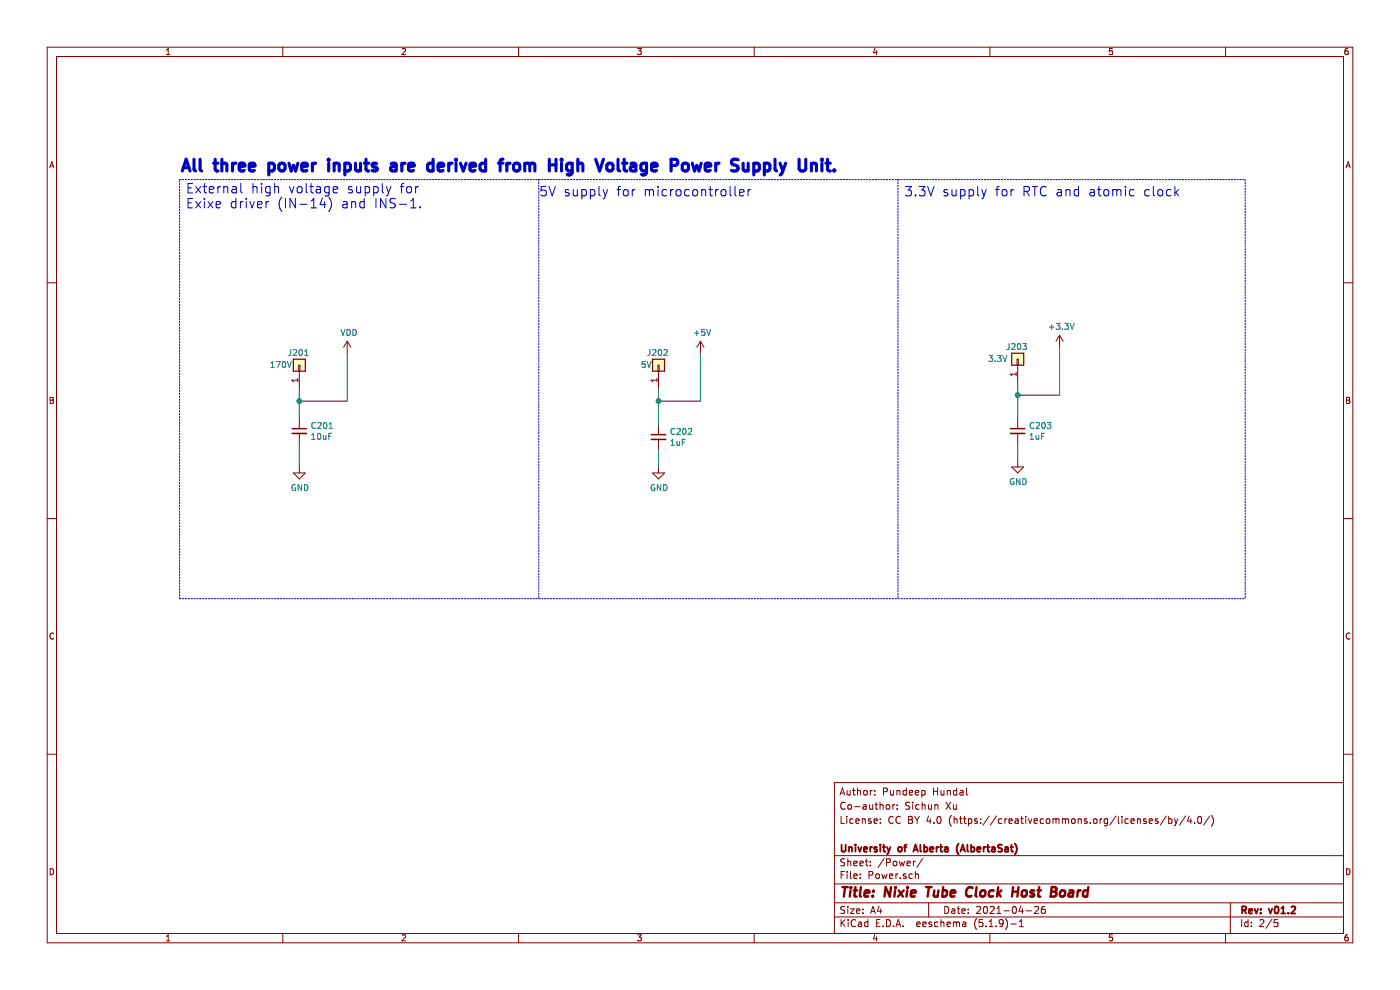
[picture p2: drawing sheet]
EESchema Schematic File Version 4
EELAYER 30 0
EELAYER END
$Descr A4 11693 8268
encoding utf-8
Sheet 2 5
Title "Nixie Tube Clock Host Board"
Date "2021-04-26"
Rev "v01.2"
Comp "University of Alberta (AlbertaSat)"
Comment1 ""
Comment2 "License: CC BY 4.0 (https://creativecommons.org/licenses/by/4.0/)"
Comment3 "Co-author: Sichun Xu"
Comment4 "Author: Pundeep Hundal"
$EndDescr
$Comp
L Connector_Generic:Conn_01x01 J201
U 1 1
P 2500 3050
F 0 "J201" V 2600 3150 50  0000 R CNN
F 1 "170V" V 2500 3300 50  0000 R CNN
F 2 "" H 2500 3050 50  0001 C CNN
F 3 "~" H 2500 3050 50  0001 C CNN
	1    2500 3050
	0    -1   -1   0   
$EndComp
$Comp
L Connector_Generic:Conn_01x01 J202
U 1 1
P 5500 3050
F 0 "J202" V 5600 3150 50  0000 R CNN
F 1 "5V" V 5500 3200 50  0000 R CNN
F 2 "" H 5500 3050 50  0001 C CNN
F 3 "~" H 5500 3050 50  0001 C CNN
	1    5500 3050
	0    -1   -1   0   
$EndComp
$Comp
L power:GND #PWR01
U 1 1
P 2500 3900
F 0 "#PWR01" H 2500 3650 50  0001 C CNN
F 1 "GND" H 2505 3727 50  0000 C CNN
F 2 "" H 2500 3900 50  0001 C CNN
F 3 "" H 2500 3900 50  0001 C CNN
	1    2500 3900
	1    0    0    -1  
$EndComp
$Comp
L power:GND #PWR03
U 1 1
P 5500 3900
F 0 "#PWR03" H 5500 3650 50  0001 C CNN
F 1 "GND" H 5505 3727 50  0000 C CNN
F 2 "" H 5500 3900 50  0001 C CNN
F 3 "" H 5500 3900 50  0001 C CNN
	1    5500 3900
	1    0    0    -1  
$EndComp
$Comp
L Device:C_Small C201
U 1 1
P 2500 3600
F 0 "C201" H 2592 3646 50  0000 L CNN
F 1 "10uF" H 2592 3555 50  0000 L CNN
F 2 "" H 2500 3600 50  0001 C CNN
F 3 "~" H 2500 3600 50  0001 C CNN
	1    2500 3600
	1    0    0    -1  
$EndComp
$Comp
L Device:C_Small C202
U 1 1
P 5500 3650
F 0 "C202" H 5592 3696 50  0000 L CNN
F 1 "1uF" H 5592 3605 50  0000 L CNN
F 2 "" H 5500 3650 50  0001 C CNN
F 3 "~" H 5500 3650 50  0001 C CNN
	1    5500 3650
	1    0    0    -1  
$EndComp
Wire Wire Line
	5500 3750 5500 3900
Wire Wire Line
	5500 3250 5500 3350
$Comp
L power:+5V #PWR04
U 1 1
P 5850 2950
F 0 "#PWR04" H 5850 2800 50  0001 C CNN
F 1 "+5V" H 5865 3123 50  0000 C CNN
F 2 "" H 5850 2950 50  0001 C CNN
F 3 "" H 5850 2950 50  0001 C CNN
	1    5850 2950
	1    0    0    -1  
$EndComp
Wire Wire Line
	5850 2950 5850 3350
Wire Wire Line
	5850 3350 5500 3350
Connection ~ 5500 3350
Wire Wire Line
	5500 3350 5500 3550
Wire Wire Line
	2500 3700 2500 3900
$Comp
L power:VDD #PWR02
U 1 1
P 2900 2950
F 0 "#PWR02" H 2900 2800 50  0001 C CNN
F 1 "VDD" H 2915 3123 50  0000 C CNN
F 2 "" H 2900 2950 50  0001 C CNN
F 3 "" H 2900 2950 50  0001 C CNN
	1    2900 2950
	1    0    0    -1  
$EndComp
Wire Wire Line
	2900 3350 2500 3350
Connection ~ 2500 3350
Wire Wire Line
	2500 3350 2500 3500
Wire Wire Line
	2500 3250 2500 3350
Wire Wire Line
	2900 2950 2900 3350
Wire Wire Line
	8500 3700 8500 3850
Wire Wire Line
	8500 3300 8500 3500
Connection ~ 8500 3300
Wire Wire Line
	8850 3300 8500 3300
Wire Wire Line
	8850 2900 8850 3300
$Comp
L power:+3.3V #PWR06
U 1 1
P 8850 2900
F 0 "#PWR06" H 8850 2750 50  0001 C CNN
F 1 "+3.3V" H 8865 3073 50  0000 C CNN
F 2 "" H 8850 2900 50  0001 C CNN
F 3 "" H 8850 2900 50  0001 C CNN
	1    8850 2900
	1    0    0    -1  
$EndComp
Wire Wire Line
	8500 3200 8500 3300
$Comp
L Device:C_Small C203
U 1 1
P 8500 3600
F 0 "C203" H 8592 3646 50  0000 L CNN
F 1 "1uF" H 8592 3555 50  0000 L CNN
F 2 "" H 8500 3600 50  0001 C CNN
F 3 "~" H 8500 3600 50  0001 C CNN
	1    8500 3600
	1    0    0    -1  
$EndComp
$Comp
L power:GND #PWR05
U 1 1
P 8500 3850
F 0 "#PWR05" H 8500 3600 50  0001 C CNN
F 1 "GND" H 8505 3677 50  0000 C CNN
F 2 "" H 8500 3850 50  0001 C CNN
F 3 "" H 8500 3850 50  0001 C CNN
	1    8500 3850
	1    0    0    -1  
$EndComp
$Comp
L Connector_Generic:Conn_01x01 J203
U 1 1
P 8500 3000
F 0 "J203" V 8600 3100 50  0000 R CNN
F 1 "3.3V" V 8500 3250 50  0000 R CNN
F 2 "" H 8500 3000 50  0001 C CNN
F 3 "~" H 8500 3000 50  0001 C CNN
	1    8500 3000
	0    -1   -1   0   
$EndComp
Wire Notes Line
	10400 1500 10400 5000
Wire Notes Line
	1500 5000 1500 1500
Wire Notes Line
	4500 1500 4500 5000
Wire Notes Line
	7500 1500 7500 5000
Wire Notes Line
	1500 1500 10400 1500
Wire Notes Line
	1500 5000 10400 5000
Text Notes 1550 1750 0    79   ~ 0
External high voltage supply for \nExixe driver (IN-14) and INS-1.
Text Notes 4500 1650 0    79   ~ 0
5V supply for microcontroller
Text Notes 7550 1650 0    79   ~ 0
3.3V supply for RTC and atomic clock\n
Text Notes 1500 1450 0    98   ~ 20
All three power inputs are derived from High Voltage Power Supply Unit.
$EndSCHEMATC
